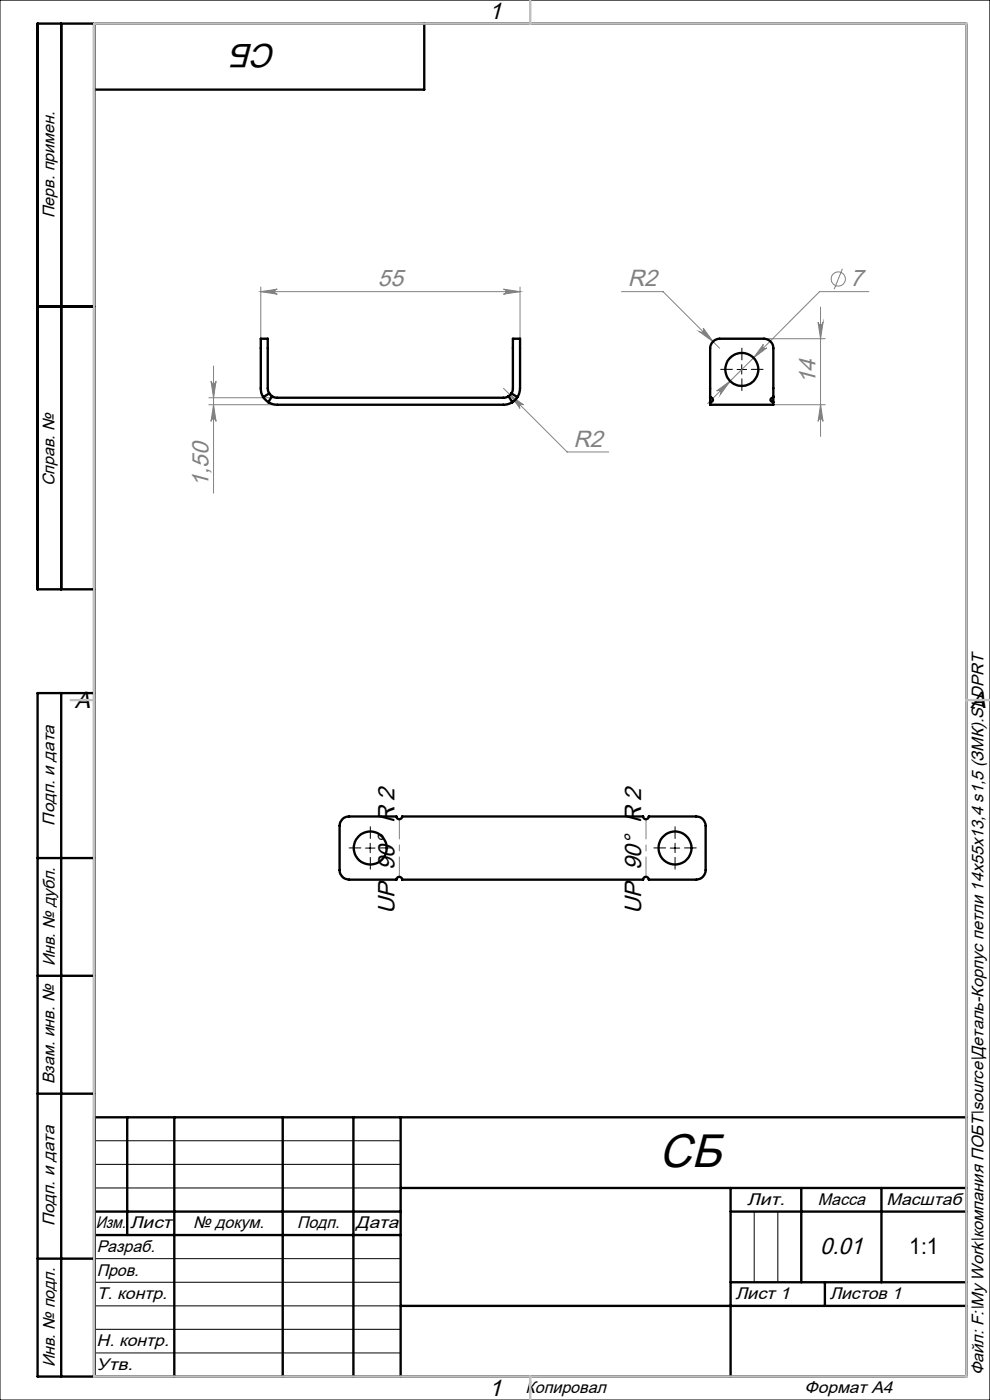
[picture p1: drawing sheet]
<svg xmlns="http://www.w3.org/2000/svg" width="210mm" height="297mm" viewBox="0 0 210 297" stroke-linecap="round" stroke-linejoin="round" font-family="sans-serif">
<g fill="none" stroke="#808080" stroke-width=".21">
<path d="M178.7 57l-1.7 4.3M45.3 77.6v27M55.3 61.9l3.5-.6a.53 .53 0 0 0-.5 .6 .53 .53 0 0 0 .5 .5zM55.3 61.9h55M55.3 60.9v11M106.8 61.3l3.5 .6-3.5 .5a.53 .53 0 0 0 .5-.5 .53 .53 0 0 0-.5-.6zM110.3 60.9v11M131.8 61.9h8.9l11.9 12M149.2 69.6l2 2.9-2.8-2.1a.55 .55 0 0 0 .7-.1 .55 .55 0 0 0 .1-.7zM161.9 73.1a.52 .52 0 0 0 0 .7 .52 .52 0 0 0 .8 0l-2.9 2.1zM162.1 71.9h12.9M173.5 68.4a.53 .53 0 0 0 .6 .5 .53 .53 0 0 0 .5-.5l-.5 3.5z"/>
<path d="M174.1 65.2v27.4M184.3 61.9h-10.5l-23.7 23.7M44.3 84.4h14.5M44.3 85.9h14.5M44.8 80.9a.53 .53 0 0 0 .5 .5 .53 .53 0 0 0 .5-.5l-.5 3.5zM45.3 85.9l.5 3.5a.53 .53 0 0 0-.5-.5 .53 .53 0 0 0-.5 .5zM106.8 82.4l13.5 13.5h8.8M108.2 83.8l2.9 2.1a.52 .52 0 0 0-.8 0 .52 .52 0 0 0 0 .7zM108.7 83l-.4 .7-.4 .4M152 82.9l2.9-2-2.1 2.8a.55 .55 0 0 0 0-.7 .55 .55 0 0 0-.8-.1zM164.1 85.9h10.9M174.1 85.9l.5 3.5a.53 .53 0 0 0-.5-.5 .53 .53 0 0 0-.6 .5z"/>
<circle cx="177.8" cy="59.2" r="1.51"/>
</g>
<path d="M155.4 78.4h-2.5M157.4 76.4v-2.5M159.4 78.4h2.5M157.4 80.4v2.5M76.6 179.9h-2.5M78.6 177.9v-2.5M80.6 179.9h2.5M141.2 179.9h-2.5M143.2 177.9v-2.5M145.2 179.9h2.5M78.6 181.9v2.5M143.2 181.9v2.5" fill="none" stroke="#000" stroke-width=".21" stroke-dasharray="15.2 1.3 1.3 1.3"/>
<g fill="none" stroke="#000" stroke-width=".21">
<path d="M0 0h210v297h-210zM156.4 78.4h2M157.3 77.4v2M77.5 179.9h2.1M78.5 178.9v2M142.2 179.9h2M143.2 178.9v2M20 242h65M20 247h65M20 252h65M160 257v15M165 257v15"/>
<path d="M20 267h65M20 272h65M20 277h65M20 282h65M20 287h65"/>
</g>
<g fill="none" stroke="#000" stroke-width=".5">
<path d="M13 5v120M20 5v287M90 5v14h-70M8 65h12M20 125h-12v-120h197v287h-197v-145h12M13 147v145M8 182h12M8 207h12M8 232h12M20 237h185M27 237v25M37 237v55"/>
<path d="M60 237v55M75 237v55M85 237v55M20 257h65M85 252h120M155 252v40M155 257h50M170 252v20M187 252v20M8 267h12M20 262h65M85 277h120"/>
<path d="M155 272h50M175 272v5"/>
</g>
<path d="M84.7 173.8v12.2M137 186v-12.2" fill="none" stroke="#808080" stroke-width=".21" stroke-dasharray="15.2 1.3 1.3 1.3" stroke-dashoffset="11"/>
<path d="M20 5h185v287h-185zM112.5 0v5M15 148.5h5M205 148.5h5M112.5 292v5" fill="none" stroke="#c0c0c0" stroke-width=".5"/>
<g fill="#808080">
<path d="M108.2 83.8l2.1 2.8a.52 .52 0 0 1 0-.7 .52 .52 0 0 1 .8 0zM152 82.9a.55 .55 0 0 1 .8 .1 .55 .55 0 0 1 0 .7l2.1-2.8zM161.9 73.1l-2.1 2.8 2.9-2.1a.52 .52 0 0 1-.8 0 .52 .52 0 0 1 0-.7zM149.2 69.6a.55 .55 0 0 1-.1 .7 .55 .55 0 0 1-.7 .1l2.8 2.1z"/>
<path d="M44.8 80.9a.53 .53 0 0 0 .5 .5 .53 .53 0 0 0 .5-.5l-.5 3.5zM45.3 85.9l.5 3.5a.53 .53 0 0 0-.5-.5 .53 .53 0 0 0-.5 .5zM173.5 68.4a.53 .53 0 0 0 .6 .5 .53 .53 0 0 0 .5-.5l-.5 3.5zM174.1 85.9l.5 3.5a.53 .53 0 0 0-.5-.5 .53 .53 0 0 0-.6 .5z"/>
<path d="M55.3 61.9l3.5-.6a.53 .53 0 0 0-.5 .6 .53 .53 0 0 0 .5 .5zM106.8 61.3l3.5 .6-3.5 .5a.53 .53 0 0 0 .5-.5 .53 .53 0 0 0-.5-.6z"/>
</g>
<g fill="none" stroke="#000" stroke-width=".5">
<path d="M55.8 84.2l1.1 1.1M56.9 85.3l1.7 .6h48.4l1.7-.6M57.1 83.5l.6 .6M57.1 83.5l-.3-1v-10.6h-1.5v10.5a2.91 2.91 0 0 0 .5 1.8M57.1 83.5l-1.3 .7M57.7 84.1l1 .3h48.2l1-.3M57.7 84.1l-.8 1.2M107.9 84.1l.8 1.2M108.5 83.5l-.6 .6M108.5 83.5l.3-1v-10.6h1.5v10.5l-.1 1-.5 .8M108.5 83.5l1.2 .7M109.7 84.2l-1 1.1"/>
<path d="M150.6 85.3v.6h13.4v-.6M150.6 85.3a.52 .52 0 0 0 .6-.6 1.24 1.24 0 0 1-.6-1.6v-9.2a2.1 2.1 0 0 1 2-2h9.5a2.04 2.04 0 0 1 1.9 2v9.2a1.24 1.24 0 0 1-.5 1.6 .5 .5 0 0 0 .5 .6M150.6 84.1v1.2M164 84.1v1.2M72.6 173.8l.7-.4 .7-.2h10.1a.6 .6 0 0 0 .6 .6 .6 .6 0 0 0 .6-.6h51.1a.6 .6 0 0 0 .6 .6 .6 .6 0 0 0 .6-.6h10.1a1.99 1.99 0 0 1 2 2v9.4a2.05 2.05 0 0 1-2 2h-10.1a.6 .6 0 0 0-.6-.6 .6 .6 0 0 0-.6 .6h-51.1a.6 .6 0 0 0-.6-.6 .6 .6 0 0 0-.6 .6h-10.1a2.05 2.05 0 0 1-2-2v-9.4a1.92 1.92 0 0 1 .6-1.4z"/>
<circle cx="157.3" cy="78.4" r="3.5"/>
<circle cx="78.5" cy="179.9" r="3.5"/>
<circle cx="143.2" cy="179.9" r="3.5"/>
</g>
<text font-size="10" x="139.8" y="247.6">СБ</text>
<text font-size="7.1" x="58.7" y="9.3" transform="rotate(-180 58.7 9.3)">СБ</text>
<g font-size="5">
<text x="103.7" y="4.1">1</text>
<text x="15.9" y="150.1">A</text>
<text x="205.9" y="150.1">A</text>
<text x="83.7" y="193.9" transform="rotate(-90 83.7 193.9)">UP 90° R 2</text>
<text x="136" y="193.9" transform="rotate(-90 136 193.9)">UP 90° R 2</text>
<text x="174" y="266">0.01</text>
<text x="103.7" y="296.1">1</text>
</g>
<g font-size="5" fill="#808080">
<text x="80.1" y="60.8">55</text>
<text x="133.2" y="60.8">R2</text>
<text x="180.3" y="60.8">7</text>
<text x="173" y="81.5" transform="rotate(-90 173 81.5)">14</text>
<text x="121.7" y="94.8">R2</text>
<text x="44.2" y="103.3" transform="rotate(-90 44.2 103.3)">1,50</text>
</g>
<text font-size="4.8" x="192.9" y="266">1:1</text>
<g font-size="3.6">
<text x="11.6" y="46.3" transform="rotate(-90 11.6 46.3)">Перв. примен.</text>
<text x="11.6" y="103.2" transform="rotate(-90 11.6 103.2)">Справ. №</text>
<text x="11.6" y="175.1" transform="rotate(-90 11.6 175.1)">Подп. и дата</text>
<text x="11.6" y="205" transform="rotate(-90 11.6 205)">Инв. № дубл.</text>
<text x="11.6" y="230" transform="rotate(-90 11.6 230)">Взам. инв. №</text>
<text x="158.5" y="255.6">Лит.</text>
<text x="173.5" y="255.6">Масса</text>
<text x="188.1" y="255.6">Масштаб</text>
<text x="11.6" y="260.1" transform="rotate(-90 11.6 260.1)">Подп. и дата</text>
<text x="20.3" y="260.6">Изм.</text>
<text x="27.6" y="260.6">Лист</text>
<text x="41" y="260.6">№ докум.</text>
<text x="63" y="260.6">Подп.</text>
<text x="75.5" y="260.6">Дата</text>
<text x="20.5" y="265.6">Разраб.</text>
<text x="20.5" y="275.6">Т. контр.</text>
<text x="20.5" y="270.6">Пров.</text>
<text x="156" y="275.6">Лист 1</text>
<text x="176" y="275.6">Листов 1</text>
<text x="20.5" y="285.6">Н. контр.</text>
<text x="11.6" y="290" transform="rotate(-90 11.6 290)">Инв. № подл.</text>
<text x="20.5" y="290.6">Утв.</text>
<text x="208.6" y="291.8" transform="rotate(-90 208.6 291.8)">Файл: F:\My Work\компания ПОБТ\source\Деталь-Корпус петли 14x55x13,4 s1,5 (ЗМК).SLDPRT</text>
<text x="111.5" y="295.6">Копировал</text>
<text x="170.7" y="295.6">Формат А4</text>
</g>
</svg>
